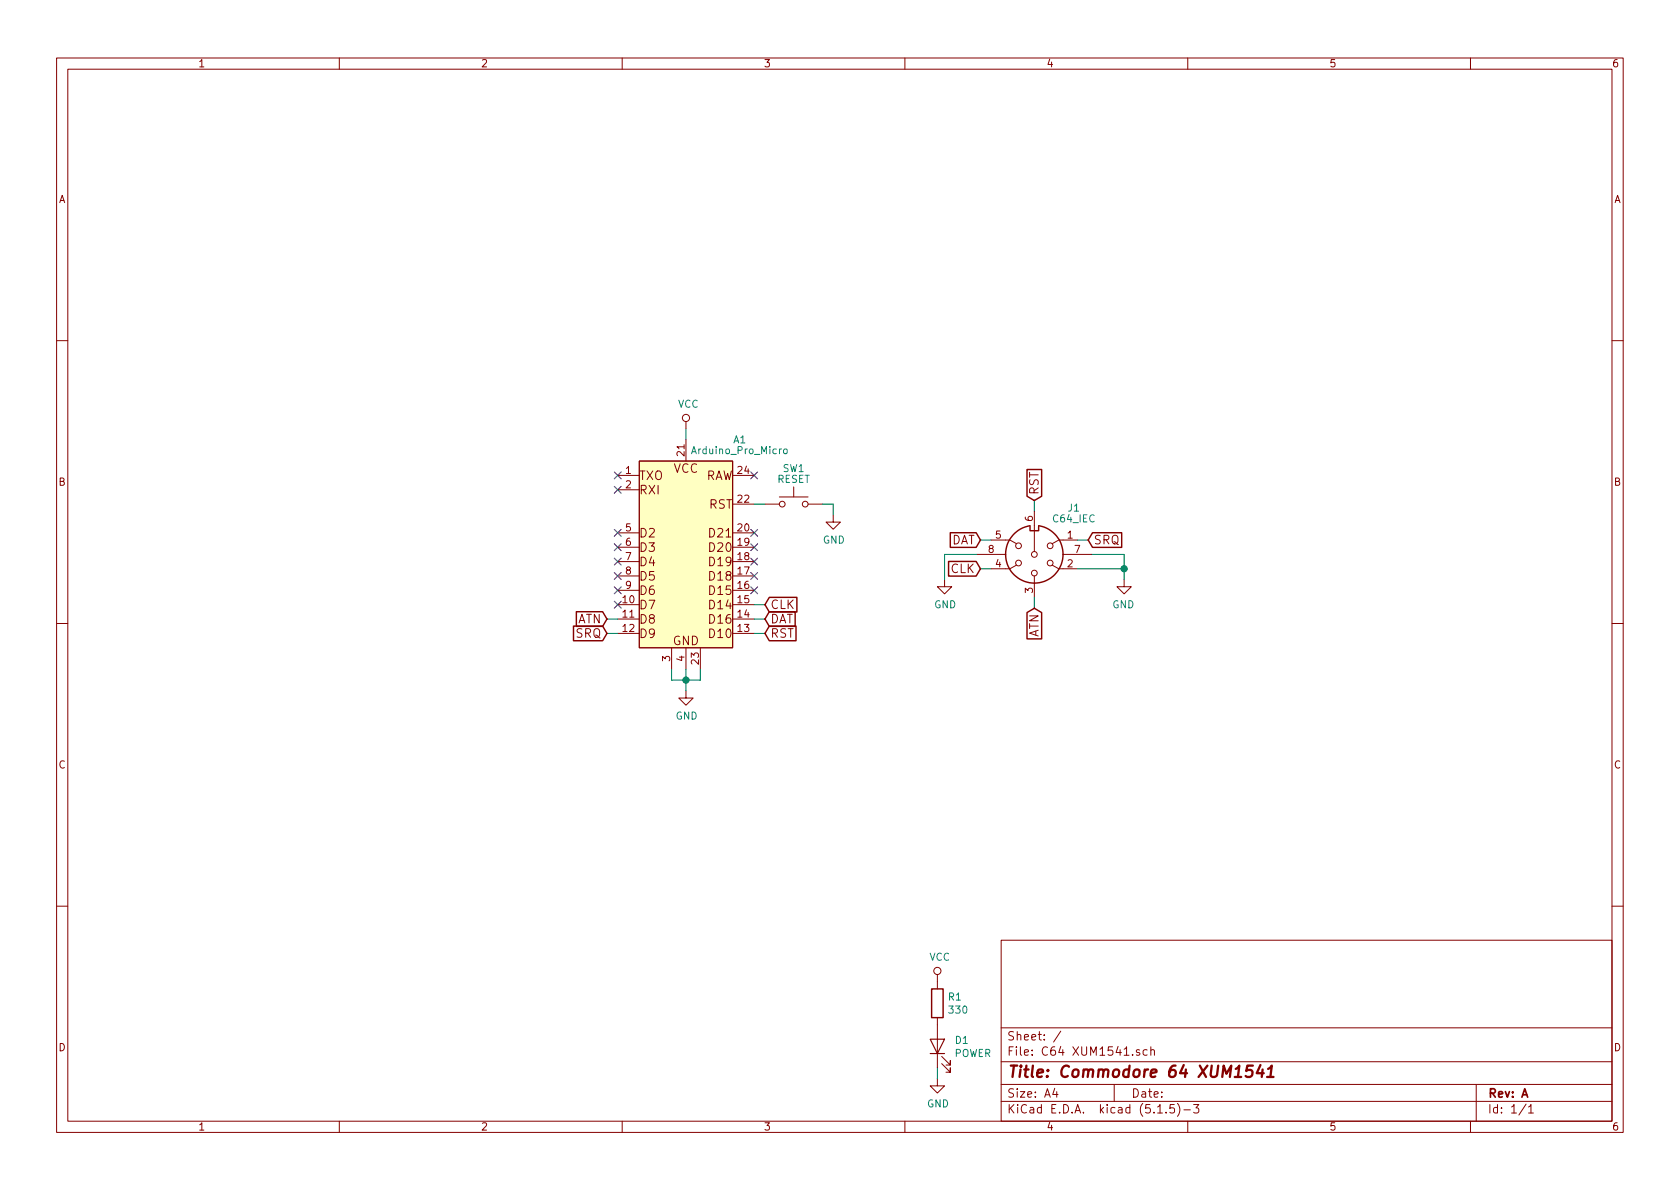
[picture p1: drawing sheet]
EESchema Schematic File Version 4
EELAYER 30 0
EELAYER END
$Descr A4 11693 8268
encoding utf-8
Sheet 1 1
Title "Commodore 64 XUM1541"
Date ""
Rev "A"
Comp ""
Comment1 ""
Comment2 ""
Comment3 ""
Comment4 ""
$EndDescr
$Comp
L C64_IEC:C64_IEC J1
U 1 1
P 7200 3850
F 0 "J1" H 7475 4175 50  0000 C CNN
F 1 "C64_IEC" H 7475 4100 50  0000 C CNN
F 2 "C64_IEC:C64_IEC" H 7200 3850 50  0001 C CNN
F 3 "http://www.mouser.com/ds/2/18/40_c091_abd_e-75918.pdf" H 7200 3850 50  0001 C CNN
	1    7200 3850
	1    0    0    -1  
$EndComp
$Comp
L power:GND #PWR06
U 1 1
P 6575 4025
F 0 "#PWR06" H 6575 3775 50  0001 C CNN
F 1 "GND" H 6580 3852 50  0000 C CNN
F 2 "" H 6575 4025 50  0001 C CNN
F 3 "" H 6575 4025 50  0001 C CNN
	1    6575 4025
	1    0    0    -1  
$EndComp
Wire Wire Line
	6575 4025 6575 3850
Text GLabel 6825 3950 0    60   Input ~ 0
CLK
Wire Wire Line
	6575 3850 6800 3850
Wire Wire Line
	6825 3950 6900 3950
$Comp
L power:GND #PWR07
U 1 1
P 7825 4025
F 0 "#PWR07" H 7825 3775 50  0001 C CNN
F 1 "GND" H 7830 3852 50  0000 C CNN
F 2 "" H 7825 4025 50  0001 C CNN
F 3 "" H 7825 4025 50  0001 C CNN
	1    7825 4025
	-1   0    0    -1  
$EndComp
Wire Wire Line
	7825 4025 7825 3950
Wire Wire Line
	7825 3850 7600 3850
Wire Wire Line
	7500 3950 7825 3950
Connection ~ 7825 3950
Wire Wire Line
	7825 3950 7825 3850
Wire Wire Line
	6825 3750 6900 3750
Text GLabel 7200 4225 3    60   Input ~ 0
ATN
Wire Wire Line
	7200 4225 7200 4150
Text GLabel 7575 3750 2    60   Input ~ 0
SRQ
Wire Wire Line
	7575 3750 7500 3750
Text GLabel 7200 3475 1    60   Input ~ 0
RST
Wire Wire Line
	7200 3475 7200 3550
NoConn ~ 4300 3300
NoConn ~ 4300 3400
NoConn ~ 5250 3300
Wire Wire Line
	4775 4725 4775 4650
$Comp
L power:GND #PWR0101
U 1 1
P 4775 4800
F 0 "#PWR0101" H 4775 4550 50  0001 C CNN
F 1 "GND" H 4780 4627 50  0000 C CNN
F 2 "" H 4775 4800 50  0001 C CNN
F 3 "" H 4775 4800 50  0001 C CNN
	1    4775 4800
	1    0    0    -1  
$EndComp
Wire Wire Line
	4775 4725 4675 4725
Wire Wire Line
	4675 4725 4675 4650
Wire Wire Line
	4775 4725 4875 4725
Wire Wire Line
	4875 4725 4875 4650
Connection ~ 4775 4725
Wire Wire Line
	4775 4725 4775 4800
Wire Wire Line
	4775 3050 4775 2975
$Comp
L arduino_pro_micro:Arduino_Pro_Micro A1
U 1 1
P 4775 3550
F 0 "A1" H 5150 4050 50  0000 C CNN
F 1 "Arduino_Pro_Micro" H 5150 3975 50  0000 C CNN
F 2 "arduino_pro_micro:Arduino_Pro_Micro" H 4725 3550 50  0001 C CNN
F 3 "~" H 4725 3550 50  0001 C CNN
	1    4775 3550
	1    0    0    -1  
$EndComp
$Comp
L power:VCC #PWR0102
U 1 1
P 4775 2975
F 0 "#PWR0102" H 4775 2825 50  0001 C CNN
F 1 "VCC" H 4792 3148 50  0000 C CNN
F 2 "" H 4775 2975 50  0001 C CNN
F 3 "" H 4775 2975 50  0001 C CNN
	1    4775 2975
	1    0    0    -1  
$EndComp
Text GLabel 4225 4300 0    60   Input ~ 0
ATN
Wire Wire Line
	4300 4300 4225 4300
Text GLabel 4225 4400 0    60   Input ~ 0
SRQ
Wire Wire Line
	4225 4400 4300 4400
Text GLabel 5325 4400 2    60   Input ~ 0
RST
Wire Wire Line
	5250 4400 5325 4400
Text GLabel 5325 4300 2    60   Input ~ 0
DAT
Wire Wire Line
	5250 4300 5325 4300
Text GLabel 5325 4200 2    60   Input ~ 0
CLK
Wire Wire Line
	5250 4200 5325 4200
NoConn ~ 5250 3700
NoConn ~ 5250 3800
NoConn ~ 5250 3900
NoConn ~ 5250 4000
NoConn ~ 5250 4100
NoConn ~ 4300 4200
NoConn ~ 4300 4100
NoConn ~ 4300 4000
NoConn ~ 4300 3900
NoConn ~ 4300 3800
NoConn ~ 4300 3700
Text GLabel 6825 3750 0    60   Input ~ 0
DAT
$Comp
L Device:R R1
U 1 1
P 6525 6975
F 0 "R1" H 6595 7021 50  0000 L CNN
F 1 "330" H 6595 6930 50  0000 L CNN
F 2 "Resistors_THT:R_Axial_DIN0207_L6.3mm_D2.5mm_P10.16mm_Horizontal" V 6455 6975 50  0001 C CNN
F 3 "~" H 6525 6975 50  0001 C CNN
	1    6525 6975
	1    0    0    -1  
$EndComp
$Comp
L Device:LED D1
U 1 1
P 6525 7275
F 0 "D1" V 6564 7157 50  0000 R CNN
F 1 "POWER" V 6473 7157 50  0000 R CNN
F 2 "LEDs:LED_D5.0mm" H 6525 7275 50  0001 C CNN
F 3 "~" H 6525 7275 50  0001 C CNN
	1    6525 7275
	0    -1   -1   0   
$EndComp
$Comp
L power:VCC #PWR0103
U 1 1
P 6525 6825
F 0 "#PWR0103" H 6525 6675 50  0001 C CNN
F 1 "VCC" H 6542 6998 50  0000 C CNN
F 2 "" H 6525 6825 50  0001 C CNN
F 3 "" H 6525 6825 50  0001 C CNN
	1    6525 6825
	1    0    0    -1  
$EndComp
$Comp
L power:GND #PWR0104
U 1 1
P 6525 7500
F 0 "#PWR0104" H 6525 7250 50  0001 C CNN
F 1 "GND" H 6530 7327 50  0000 C CNN
F 2 "" H 6525 7500 50  0001 C CNN
F 3 "" H 6525 7500 50  0001 C CNN
	1    6525 7500
	1    0    0    -1  
$EndComp
Wire Wire Line
	6525 7500 6525 7425
$Comp
L Switch:SW_Push SW1
U 1 1
P 5525 3500
F 0 "SW1" H 5525 3750 50  0000 C CNN
F 1 "RESET" H 5525 3675 50  0000 C CNN
F 2 "Buttons_Switches_THT:SW_Tactile_SPST_Angled_PTS645Vx39-2LFS" H 5525 3700 50  0001 C CNN
F 3 "~" H 5525 3700 50  0001 C CNN
	1    5525 3500
	1    0    0    -1  
$EndComp
Wire Wire Line
	5250 3500 5325 3500
$Comp
L power:GND #PWR0105
U 1 1
P 5800 3575
F 0 "#PWR0105" H 5800 3325 50  0001 C CNN
F 1 "GND" H 5805 3402 50  0000 C CNN
F 2 "" H 5800 3575 50  0001 C CNN
F 3 "" H 5800 3575 50  0001 C CNN
	1    5800 3575
	1    0    0    -1  
$EndComp
Wire Wire Line
	5800 3575 5800 3500
Wire Wire Line
	5725 3500 5800 3500
$EndSCHEMATC
